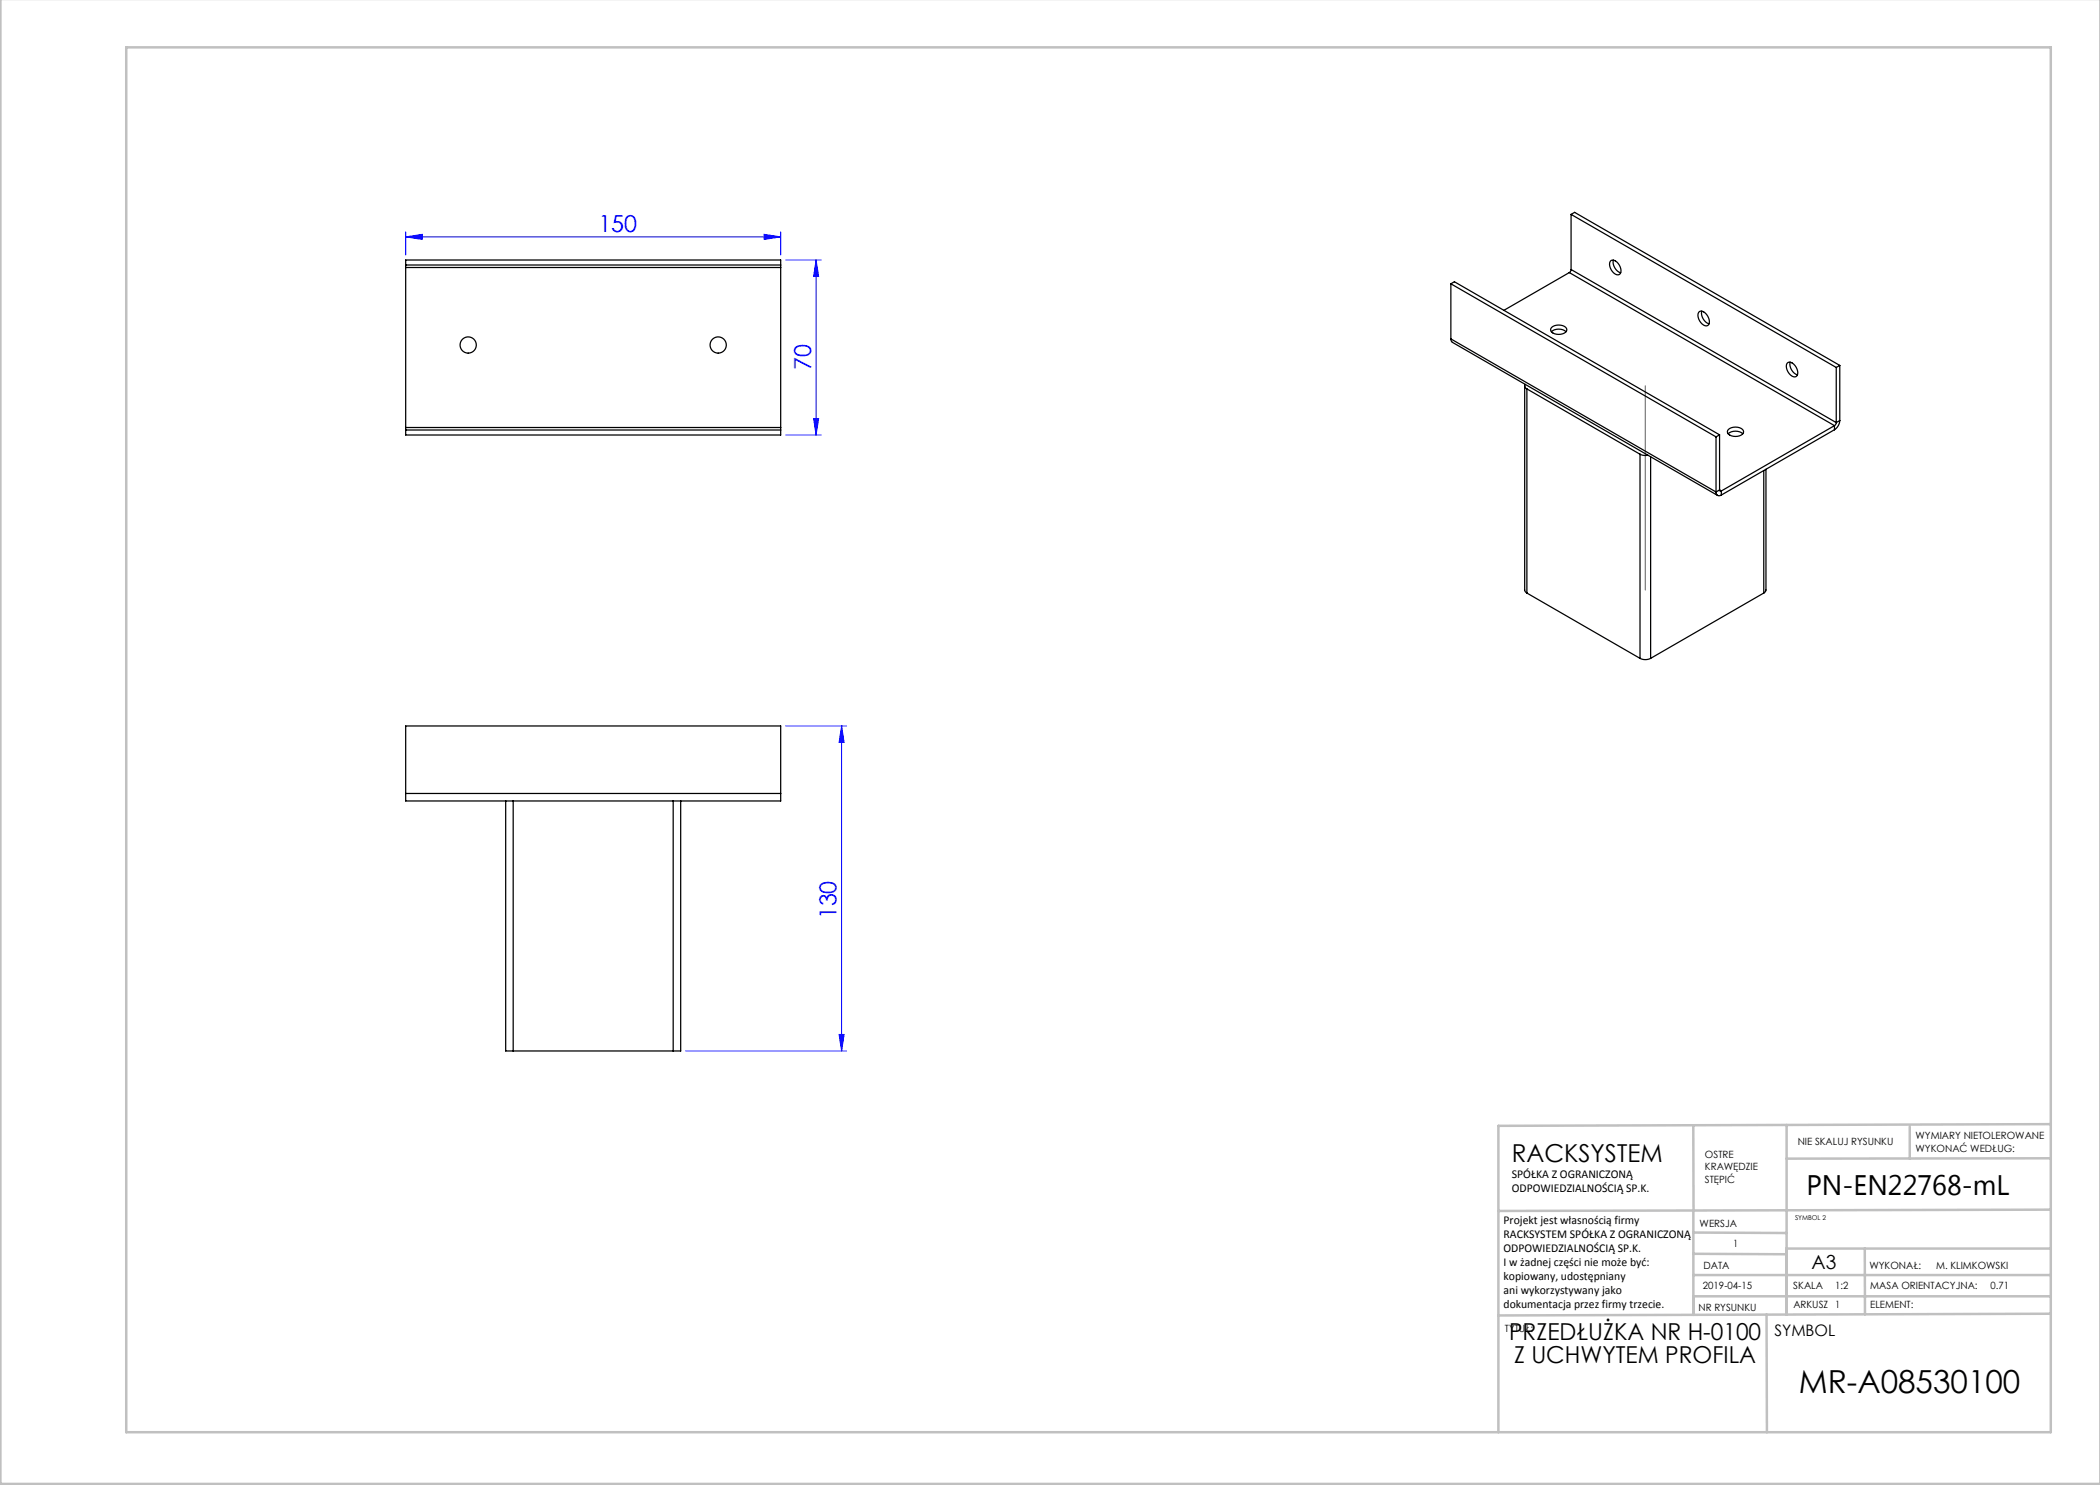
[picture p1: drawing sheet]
<svg xmlns="http://www.w3.org/2000/svg" width="420mm" height="297mm" viewBox="0 0 420 297" stroke-linecap="round" stroke-linejoin="round" font-family="sans-serif">
<g fill="none" stroke="#00f" stroke-width=".2">
<path d="M81.1 47.4l3.3-.5v1zM81.1 46.4v4.6M81.1 47.4h75M152.8 46.9l3.3 .5-3.3 .5zM156.1 46.4v4.6M157.1 52h7.1M163.2 52l.5 3.3h-1zM163.2 52v35M157.1 87h7.1M162.7 83.7h1l-.5 3.3zM157.1 145.2h12.2M168.3 145.2v65"/>
<path d="M168.3 145.2l.5 3.3h-1zM137.1 210.2h32.2M167.8 206.9h1l-.5 3.3z"/>
</g>
<g fill="none" stroke="#c0c0c0" stroke-width=".5">
<path d="M.1 -.1v296.9h419.9M25.2 9.5h385v276.9h-385zM338.7 225.2v16.9M357.3 225v37.9M382 225.4v6.3M410.1 224.8l-110.4 .4v61.2M410.1 231.7h-52.8M338.7 259.3h71.5M338.7 255h71.5M338.7 250.8l18.6 .1M338.7 246.5l18.6 .1M338.7 242.1v20.9"/>
<path d="M373 249.7v13.2M410.1 241.9l-110.4 .3M410.2 249.7h-52.9v13.2M353.3 262.9l.1 23.5M410.2 262.7l-110.5 .4"/>
</g>
<path d="M329.1 77.2v40.8" fill="none" stroke="#808080" stroke-width=".25"/>
<g fill="#00f">
<path d="M81.1 47.4l3.3-.5v1zM152.8 46.9l3.3 .5-3.3 .5z"/>
<path d="M168.3 145.2l.5 3.3h-1zM167.8 206.9h1l-.5 3.3zM163.2 52l.5 3.3h-1zM162.7 83.7h1l-.5 3.3z"/>
</g>
<g fill="none" stroke="#000" stroke-width=".25">
<path d="M81.1 53v.5M81.1 53v-1h75v1M81.1 53.5v32M81.1 53h75M81.1 53.5h75M156.1 53v.5M156.1 53.5v32M290.2 56.8l53 30.6M290.2 56.8v11M290.2 56.8l.7-.4 53 30.6M313.9 54.5l-13.1 7.6M313.9 54.5l53 30.6"/>
<path d="M314.2 53.9l-.3 .6M314.2 42.9l53 30.6M314.2 53.9l53 30.6M314.2 42.9v11M314.2 42.9l.7-.4 53.1 30.6M322.1 52.3a1.01 1.01 0 0 1 1.5 .4l.4 .7a.93 .93 0 0 1 .2 1 .93 .93 0 0 1-.8 .5 2.22 2.22 0 0 1-1.3-2.6zM322.7 52a2.28 2.28 0 0 0 1.4 2.6M290.2 67.8l.1 .4 .2 .3 53 30.6M290.2 67.8l53 30.6M304.9 77.2v40.8l.2 .3 .3 .3M305 76.9v.4l.4 .5M305.4 77.8l22.6 13"/>
<path d="M305.4 77.8v40.8M310.3 66.4a2.28 2.28 0 0 1 2.9 0M310.3 65.5a2.22 2.22 0 0 1 3 .2 1.01 1.01 0 0 1-1.1 1.2h-.9a.93 .93 0 0 1-.9-.4 .93 .93 0 0 1-.1-1zM339.7 62.5a1.01 1.01 0 0 1 1.6 .4l.4 .7a.93 .93 0 0 1 .2 1 .93 .93 0 0 1-.9 .6 2.22 2.22 0 0 1-1.3-2.7zM340.4 62.2a2.28 2.28 0 0 0 1.4 2.6M357.4 72.7a1.01 1.01 0 0 1 1.6 .4l.4 .7a.93 .93 0 0 1 .2 1 .93 .93 0 0 1-.9 .6 2.22 2.22 0 0 1-1.3-2.7zM358 72.4a2.29 2.29 0 0 0 1.5 2.6M367.2 73.5v11M368 73.1l-.8 .4M368 73.1v11M81.1 85.5v.5M81.1 86v1h75v-1"/>
<path d="M81.1 86h75M81.1 85.5h75M156.1 85.5v.5M328 90.8l.8 .3 .8-.1M328 90.8v40.9M330.1 91.4v40.3M343.2 98.4a.65 .65 0 0 0 .3 .7 .65 .65 0 0 0 .8-.1M343.2 87.4v11M343.9 98l.1 .2h.3M343.9 87l-.7 .4M343.9 87v11M343.9 98l-.7 .4"/>
<path d="M343.9 98l.4 .2M344.3 98.2v.8M345.6 86.8a2.29 2.29 0 0 1 3 0M345.7 85.9a2.22 2.22 0 0 1 3 .2 1.01 1.01 0 0 1-1.2 1.2h-.8a.93 .93 0 0 1-1-.4 .93 .93 0 0 1 0-1zM352.8 94.1v24.5M353.2 93.9v24.1l-.1 .3-.3 .3M366.9 85.9l-22.6 13.1M366.9 85.1l-22.6 13.1M366.9 85.1v.8M367.2 84.5l-.3 .6M368 84.1a2.34 2.34 0 0 1-1.1 1.8M368 84.1l-.8 .4"/>
<path d="M305.4 118.6l22.6 13.1M352.8 118.6l-22.7 13.1M328 131.7a2.35 2.35 0 0 0 2.1 0M81.1 158.7v1.5h20M81.1 158.7v-13.5h75v13.5M81.1 158.7h75M156.1 158.7v1.5h-20M101.1 160.2h1.5M101.1 160.2v50h1.5M102.6 160.2h32M102.6 160.2v50M134.6 160.2h1.5"/>
<path d="M134.6 160.2v50M136.1 160.2v50h-1.5M102.6 210.2h32"/>
<circle cx="93.6" cy="69" r="1.62"/>
<circle cx="143.6" cy="69" r="1.62"/>
</g>
<text font-size="6.3" x="359.8" y="278.5">MR-A08530100</text>
<text font-size="5.6" x="361.3" y="239.1">PN-EN22768-mL</text>
<text font-size="4.9" x="302.4" y="232.4">RACKSYSTEM</text>
<g font-size="4.7" fill="#00f">
<text x="119.7" y="46.4">150</text>
<text x="162.2" y="74" transform="rotate(-90 162.2 74)">70</text>
<text x="167.3" y="183.9" transform="rotate(-90 167.3 183.9)">130</text>
</g>
<g font-size="4.7">
<text x="301.8" y="268.1">PRZEDŁUŻKA NR H-0100</text>
<text x="302.8" y="272.6">Z UCHWYTEM PROFILA</text>
</g>
<text font-size="3.9" x="362.3" y="253.8">A3</text>
<text font-size="3.2" x="354.9" y="267.2">SYMBOL</text>
<g font-size="2.4">
<text x="302.4" y="235.6">SPÓŁKA Z OGRANICZONĄ</text>
<text x="302.4" y="238.4">ODPOWIEDZIALNOŚCIĄ SP.K.</text>
<text x="300.7" y="244.7">Projekt jest własnością firmy</text>
<text x="300.7" y="247.5">RACKSYSTEM SPÓŁKA Z OGRANICZONĄ</text>
<text x="300.7" y="250.3">ODPOWIEDZIALNOŚCIĄ SP.K.</text>
<text x="300.7" y="253.1">I w żadnej części nie może być:</text>
<text x="300.7" y="256">kopiowany, udostępniany</text>
<text x="300.7" y="258.8">ani wykorzystywany jako</text>
<text x="300.7" y="261.6">dokumentacja przez firmy trzecie.</text>
</g>
<g font-size="2">
<text x="383.1" y="227.9">WYMIARY NIETOLEROWANE</text>
<text x="341" y="231.6">OSTRE</text>
<text x="359.5" y="228.9">NIE SKALUJ RYSUNKU</text>
<text x="383.1" y="230.4">WYKONAĆ WEDŁUG:</text>
<text x="341" y="234.1">KRAWĘDZIE</text>
<text x="341" y="236.6">STĘPIĆ</text>
<text x="339.9" y="245.4">WERSJA</text>
<text x="346.6" y="249.5">1</text>
<text x="340.6" y="257.7">2019-04-15</text>
<text x="340.7" y="253.8">DATA</text>
<text x="358.7" y="257.7">SKALA</text>
<text x="367" y="257.7">1:2</text>
<text x="373.9" y="253.8">WYKONAŁ:</text>
<text x="374.1" y="257.7">MASA ORIENTACYJNA:</text>
<text x="387.2" y="253.8">M. KLIMKOWSKI</text>
<text x="398.1" y="257.7">0.71</text>
<text x="339.7" y="262.3">NR RYSUNKU</text>
<text x="358.7" y="261.7">ARKUSZ 1</text>
<text x="374.1" y="261.7">ELEMENT:</text>
<text x="301" y="266.4">TYTUŁ:</text>
</g>
<text font-size="1.3" x="359" y="244">SYMBOL 2</text>
</svg>
